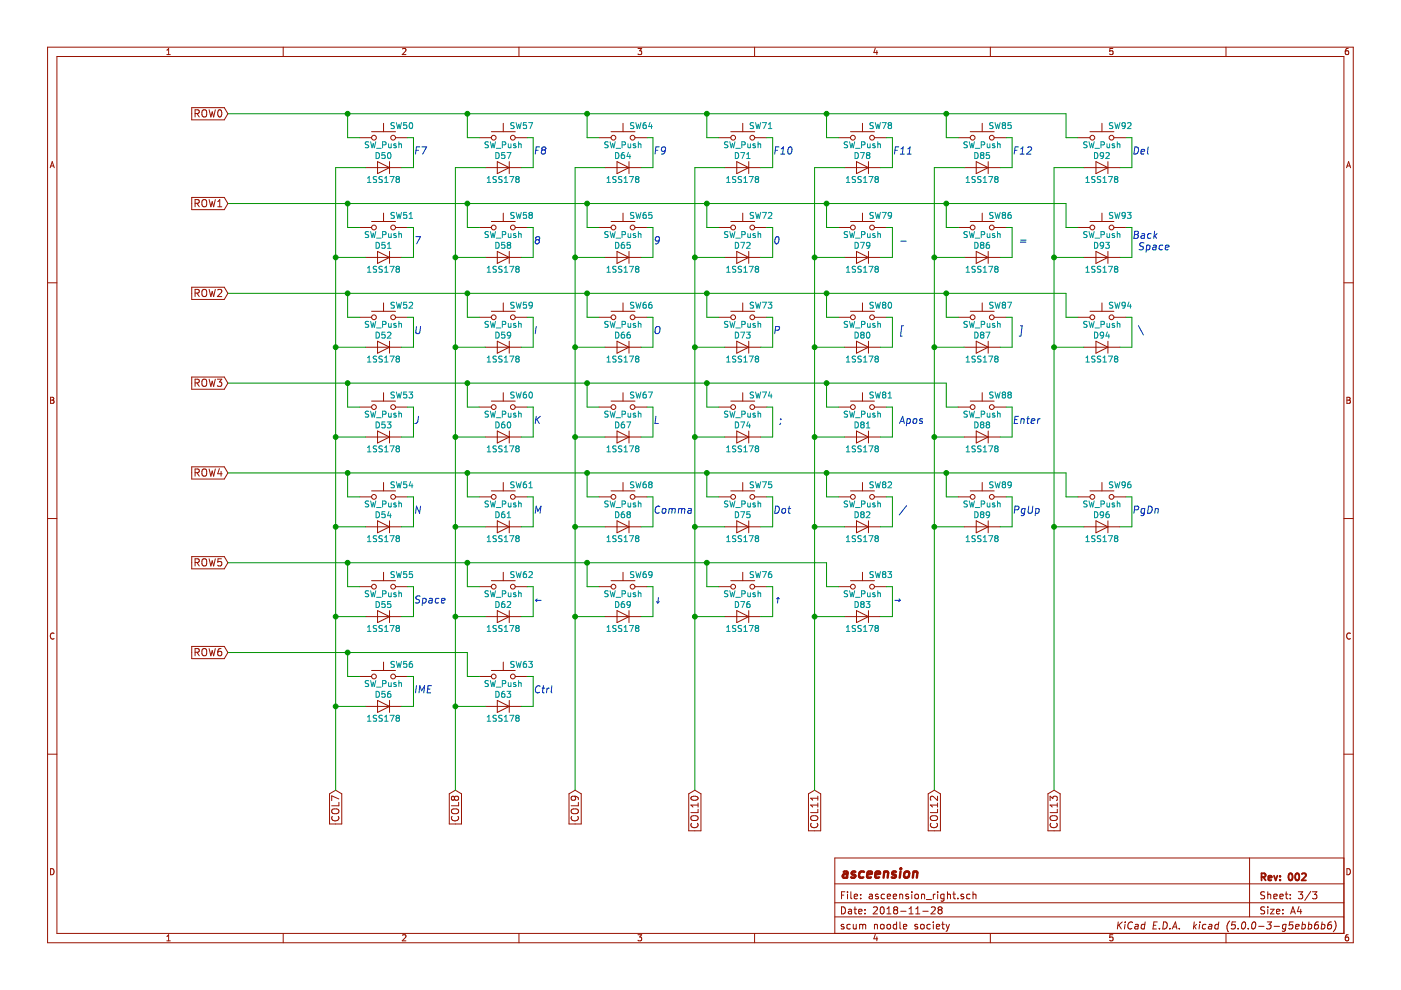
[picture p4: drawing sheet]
EESchema Schematic File Version 4
LIBS:asceension-cache
EELAYER 26 0
EELAYER END
$Descr A4 11693 8268
encoding utf-8
Sheet 3 3
Title "asceension"
Date "2018-11-28"
Rev "002"
Comp "scum noodle society"
Comment1 ""
Comment2 ""
Comment3 ""
Comment4 ""
$EndDescr
$Comp
L mylib:1SS178 D50
U 1 1
P 3200 1400
F 0 "D50" H 3200 1500 50  0000 C CNN
F 1 "1SS178" H 3200 1300 50  0000 C CNN
F 2 "Diodes_THT:D_T-1_P5.08mm_Horizontal" H 3200 1225 50  0001 C CNN
F 3 "" H 3200 1400 50  0001 C CNN
	1    3200 1400
	-1   0    0    -1  
$EndComp
$Comp
L asceension-rescue:SW_Push SW50
U 1 1
P 3200 1150
F 0 "SW50" H 3250 1250 50  0000 L CNN
F 1 "SW_Push" H 3200 1090 50  0000 C CNN
F 2 "keyboard:CHERRY_PLATE_100H" H 3200 1350 50  0001 C CNN
F 3 "" H 3200 1350 50  0001 C CNN
	1    3200 1150
	1    0    0    -1  
$EndComp
$Comp
L mylib:1SS178 D51
U 1 1
P 3200 2150
F 0 "D51" H 3200 2250 50  0000 C CNN
F 1 "1SS178" H 3200 2050 50  0000 C CNN
F 2 "Diodes_THT:D_T-1_P5.08mm_Horizontal" H 3200 1975 50  0001 C CNN
F 3 "" H 3200 2150 50  0001 C CNN
	1    3200 2150
	-1   0    0    -1  
$EndComp
$Comp
L asceension-rescue:SW_Push SW51
U 1 1
P 3200 1900
F 0 "SW51" H 3250 2000 50  0000 L CNN
F 1 "SW_Push" H 3200 1840 50  0000 C CNN
F 2 "keyboard:CHERRY_PLATE_100H" H 3200 2100 50  0001 C CNN
F 3 "" H 3200 2100 50  0001 C CNN
	1    3200 1900
	1    0    0    -1  
$EndComp
$Comp
L mylib:1SS178 D52
U 1 1
P 3200 2900
F 0 "D52" H 3200 3000 50  0000 C CNN
F 1 "1SS178" H 3200 2800 50  0000 C CNN
F 2 "Diodes_THT:D_T-1_P5.08mm_Horizontal" H 3200 2725 50  0001 C CNN
F 3 "" H 3200 2900 50  0001 C CNN
	1    3200 2900
	-1   0    0    -1  
$EndComp
$Comp
L asceension-rescue:SW_Push SW52
U 1 1
P 3200 2650
F 0 "SW52" H 3250 2750 50  0000 L CNN
F 1 "SW_Push" H 3200 2590 50  0000 C CNN
F 2 "keyboard:CHERRY_PLATE_100H" H 3200 2850 50  0001 C CNN
F 3 "" H 3200 2850 50  0001 C CNN
	1    3200 2650
	1    0    0    -1  
$EndComp
$Comp
L mylib:1SS178 D53
U 1 1
P 3200 3650
F 0 "D53" H 3200 3750 50  0000 C CNN
F 1 "1SS178" H 3200 3550 50  0000 C CNN
F 2 "Diodes_THT:D_T-1_P5.08mm_Horizontal" H 3200 3475 50  0001 C CNN
F 3 "" H 3200 3650 50  0001 C CNN
	1    3200 3650
	-1   0    0    -1  
$EndComp
$Comp
L asceension-rescue:SW_Push SW53
U 1 1
P 3200 3400
F 0 "SW53" H 3250 3500 50  0000 L CNN
F 1 "SW_Push" H 3200 3340 50  0000 C CNN
F 2 "keyboard:CHERRY_PLATE_100H" H 3200 3600 50  0001 C CNN
F 3 "" H 3200 3600 50  0001 C CNN
	1    3200 3400
	1    0    0    -1  
$EndComp
$Comp
L mylib:1SS178 D54
U 1 1
P 3200 4400
F 0 "D54" H 3200 4500 50  0000 C CNN
F 1 "1SS178" H 3200 4300 50  0000 C CNN
F 2 "Diodes_THT:D_T-1_P5.08mm_Horizontal" H 3200 4225 50  0001 C CNN
F 3 "" H 3200 4400 50  0001 C CNN
	1    3200 4400
	-1   0    0    -1  
$EndComp
$Comp
L asceension-rescue:SW_Push SW54
U 1 1
P 3200 4150
F 0 "SW54" H 3250 4250 50  0000 L CNN
F 1 "SW_Push" H 3200 4090 50  0000 C CNN
F 2 "keyboard:CHERRY_PLATE_100H" H 3200 4350 50  0001 C CNN
F 3 "" H 3200 4350 50  0001 C CNN
	1    3200 4150
	1    0    0    -1  
$EndComp
$Comp
L mylib:1SS178 D55
U 1 1
P 3200 5150
F 0 "D55" H 3200 5250 50  0000 C CNN
F 1 "1SS178" H 3200 5050 50  0000 C CNN
F 2 "Diodes_THT:D_T-1_P5.08mm_Horizontal" H 3200 4975 50  0001 C CNN
F 3 "" H 3200 5150 50  0001 C CNN
	1    3200 5150
	-1   0    0    -1  
$EndComp
$Comp
L asceension-rescue:SW_Push SW55
U 1 1
P 3200 4900
F 0 "SW55" H 3250 5000 50  0000 L CNN
F 1 "SW_Push" H 3200 4840 50  0000 C CNN
F 2 "keyboard:CHERRY_PLATE_100H" H 3200 5100 50  0001 C CNN
F 3 "" H 3200 5100 50  0001 C CNN
	1    3200 4900
	1    0    0    -1  
$EndComp
$Comp
L mylib:1SS178 D57
U 1 1
P 4200 1400
F 0 "D57" H 4200 1500 50  0000 C CNN
F 1 "1SS178" H 4200 1300 50  0000 C CNN
F 2 "Diodes_THT:D_T-1_P5.08mm_Horizontal" H 4200 1225 50  0001 C CNN
F 3 "" H 4200 1400 50  0001 C CNN
	1    4200 1400
	-1   0    0    -1  
$EndComp
$Comp
L asceension-rescue:SW_Push SW57
U 1 1
P 4200 1150
F 0 "SW57" H 4250 1250 50  0000 L CNN
F 1 "SW_Push" H 4200 1090 50  0000 C CNN
F 2 "keyboard:CHERRY_PLATE_100H" H 4200 1350 50  0001 C CNN
F 3 "" H 4200 1350 50  0001 C CNN
	1    4200 1150
	1    0    0    -1  
$EndComp
$Comp
L mylib:1SS178 D58
U 1 1
P 4200 2150
F 0 "D58" H 4200 2250 50  0000 C CNN
F 1 "1SS178" H 4200 2050 50  0000 C CNN
F 2 "Diodes_THT:D_T-1_P5.08mm_Horizontal" H 4200 1975 50  0001 C CNN
F 3 "" H 4200 2150 50  0001 C CNN
	1    4200 2150
	-1   0    0    -1  
$EndComp
$Comp
L asceension-rescue:SW_Push SW58
U 1 1
P 4200 1900
F 0 "SW58" H 4250 2000 50  0000 L CNN
F 1 "SW_Push" H 4200 1840 50  0000 C CNN
F 2 "keyboard:CHERRY_PLATE_100H" H 4200 2100 50  0001 C CNN
F 3 "" H 4200 2100 50  0001 C CNN
	1    4200 1900
	1    0    0    -1  
$EndComp
$Comp
L mylib:1SS178 D59
U 1 1
P 4200 2900
F 0 "D59" H 4200 3000 50  0000 C CNN
F 1 "1SS178" H 4200 2800 50  0000 C CNN
F 2 "Diodes_THT:D_T-1_P5.08mm_Horizontal" H 4200 2725 50  0001 C CNN
F 3 "" H 4200 2900 50  0001 C CNN
	1    4200 2900
	-1   0    0    -1  
$EndComp
$Comp
L asceension-rescue:SW_Push SW59
U 1 1
P 4200 2650
F 0 "SW59" H 4250 2750 50  0000 L CNN
F 1 "SW_Push" H 4200 2590 50  0000 C CNN
F 2 "keyboard:CHERRY_PLATE_100H" H 4200 2850 50  0001 C CNN
F 3 "" H 4200 2850 50  0001 C CNN
	1    4200 2650
	1    0    0    -1  
$EndComp
$Comp
L mylib:1SS178 D60
U 1 1
P 4200 3650
F 0 "D60" H 4200 3750 50  0000 C CNN
F 1 "1SS178" H 4200 3550 50  0000 C CNN
F 2 "Diodes_THT:D_T-1_P5.08mm_Horizontal" H 4200 3475 50  0001 C CNN
F 3 "" H 4200 3650 50  0001 C CNN
	1    4200 3650
	-1   0    0    -1  
$EndComp
$Comp
L asceension-rescue:SW_Push SW60
U 1 1
P 4200 3400
F 0 "SW60" H 4250 3500 50  0000 L CNN
F 1 "SW_Push" H 4200 3340 50  0000 C CNN
F 2 "keyboard:CHERRY_PLATE_100H" H 4200 3600 50  0001 C CNN
F 3 "" H 4200 3600 50  0001 C CNN
	1    4200 3400
	1    0    0    -1  
$EndComp
$Comp
L mylib:1SS178 D61
U 1 1
P 4200 4400
F 0 "D61" H 4200 4500 50  0000 C CNN
F 1 "1SS178" H 4200 4300 50  0000 C CNN
F 2 "Diodes_THT:D_T-1_P5.08mm_Horizontal" H 4200 4225 50  0001 C CNN
F 3 "" H 4200 4400 50  0001 C CNN
	1    4200 4400
	-1   0    0    -1  
$EndComp
$Comp
L asceension-rescue:SW_Push SW61
U 1 1
P 4200 4150
F 0 "SW61" H 4250 4250 50  0000 L CNN
F 1 "SW_Push" H 4200 4090 50  0000 C CNN
F 2 "keyboard:CHERRY_PLATE_100H" H 4200 4350 50  0001 C CNN
F 3 "" H 4200 4350 50  0001 C CNN
	1    4200 4150
	1    0    0    -1  
$EndComp
$Comp
L mylib:1SS178 D62
U 1 1
P 4200 5150
F 0 "D62" H 4200 5250 50  0000 C CNN
F 1 "1SS178" H 4200 5050 50  0000 C CNN
F 2 "Diodes_THT:D_T-1_P5.08mm_Horizontal" H 4200 4975 50  0001 C CNN
F 3 "" H 4200 5150 50  0001 C CNN
	1    4200 5150
	-1   0    0    -1  
$EndComp
$Comp
L asceension-rescue:SW_Push SW62
U 1 1
P 4200 4900
F 0 "SW62" H 4250 5000 50  0000 L CNN
F 1 "SW_Push" H 4200 4840 50  0000 C CNN
F 2 "keyboard:CHERRY_PLATE_100H" H 4200 5100 50  0001 C CNN
F 3 "" H 4200 5100 50  0001 C CNN
	1    4200 4900
	1    0    0    -1  
$EndComp
$Comp
L mylib:1SS178 D64
U 1 1
P 5200 1400
F 0 "D64" H 5200 1500 50  0000 C CNN
F 1 "1SS178" H 5200 1300 50  0000 C CNN
F 2 "Diodes_THT:D_T-1_P5.08mm_Horizontal" H 5200 1225 50  0001 C CNN
F 3 "" H 5200 1400 50  0001 C CNN
	1    5200 1400
	-1   0    0    -1  
$EndComp
$Comp
L asceension-rescue:SW_Push SW64
U 1 1
P 5200 1150
F 0 "SW64" H 5250 1250 50  0000 L CNN
F 1 "SW_Push" H 5200 1090 50  0000 C CNN
F 2 "keyboard:CHERRY_PLATE_100H" H 5200 1350 50  0001 C CNN
F 3 "" H 5200 1350 50  0001 C CNN
	1    5200 1150
	1    0    0    -1  
$EndComp
$Comp
L mylib:1SS178 D65
U 1 1
P 5200 2150
F 0 "D65" H 5200 2250 50  0000 C CNN
F 1 "1SS178" H 5200 2050 50  0000 C CNN
F 2 "Diodes_THT:D_T-1_P5.08mm_Horizontal" H 5200 1975 50  0001 C CNN
F 3 "" H 5200 2150 50  0001 C CNN
	1    5200 2150
	-1   0    0    -1  
$EndComp
$Comp
L asceension-rescue:SW_Push SW65
U 1 1
P 5200 1900
F 0 "SW65" H 5250 2000 50  0000 L CNN
F 1 "SW_Push" H 5200 1840 50  0000 C CNN
F 2 "keyboard:CHERRY_PLATE_100H" H 5200 2100 50  0001 C CNN
F 3 "" H 5200 2100 50  0001 C CNN
	1    5200 1900
	1    0    0    -1  
$EndComp
$Comp
L mylib:1SS178 D66
U 1 1
P 5200 2900
F 0 "D66" H 5200 3000 50  0000 C CNN
F 1 "1SS178" H 5200 2800 50  0000 C CNN
F 2 "Diodes_THT:D_T-1_P5.08mm_Horizontal" H 5200 2725 50  0001 C CNN
F 3 "" H 5200 2900 50  0001 C CNN
	1    5200 2900
	-1   0    0    -1  
$EndComp
$Comp
L asceension-rescue:SW_Push SW66
U 1 1
P 5200 2650
F 0 "SW66" H 5250 2750 50  0000 L CNN
F 1 "SW_Push" H 5200 2590 50  0000 C CNN
F 2 "keyboard:CHERRY_PLATE_100H" H 5200 2850 50  0001 C CNN
F 3 "" H 5200 2850 50  0001 C CNN
	1    5200 2650
	1    0    0    -1  
$EndComp
$Comp
L mylib:1SS178 D67
U 1 1
P 5200 3650
F 0 "D67" H 5200 3750 50  0000 C CNN
F 1 "1SS178" H 5200 3550 50  0000 C CNN
F 2 "Diodes_THT:D_T-1_P5.08mm_Horizontal" H 5200 3475 50  0001 C CNN
F 3 "" H 5200 3650 50  0001 C CNN
	1    5200 3650
	-1   0    0    -1  
$EndComp
$Comp
L asceension-rescue:SW_Push SW67
U 1 1
P 5200 3400
F 0 "SW67" H 5250 3500 50  0000 L CNN
F 1 "SW_Push" H 5200 3340 50  0000 C CNN
F 2 "keyboard:CHERRY_PLATE_100H" H 5200 3600 50  0001 C CNN
F 3 "" H 5200 3600 50  0001 C CNN
	1    5200 3400
	1    0    0    -1  
$EndComp
$Comp
L mylib:1SS178 D68
U 1 1
P 5200 4400
F 0 "D68" H 5200 4500 50  0000 C CNN
F 1 "1SS178" H 5200 4300 50  0000 C CNN
F 2 "Diodes_THT:D_T-1_P5.08mm_Horizontal" H 5200 4225 50  0001 C CNN
F 3 "" H 5200 4400 50  0001 C CNN
	1    5200 4400
	-1   0    0    -1  
$EndComp
$Comp
L asceension-rescue:SW_Push SW68
U 1 1
P 5200 4150
F 0 "SW68" H 5250 4250 50  0000 L CNN
F 1 "SW_Push" H 5200 4090 50  0000 C CNN
F 2 "keyboard:CHERRY_PLATE_100H" H 5200 4350 50  0001 C CNN
F 3 "" H 5200 4350 50  0001 C CNN
	1    5200 4150
	1    0    0    -1  
$EndComp
$Comp
L mylib:1SS178 D69
U 1 1
P 5200 5150
F 0 "D69" H 5200 5250 50  0000 C CNN
F 1 "1SS178" H 5200 5050 50  0000 C CNN
F 2 "Diodes_THT:D_T-1_P5.08mm_Horizontal" H 5200 4975 50  0001 C CNN
F 3 "" H 5200 5150 50  0001 C CNN
	1    5200 5150
	-1   0    0    -1  
$EndComp
$Comp
L asceension-rescue:SW_Push SW69
U 1 1
P 5200 4900
F 0 "SW69" H 5250 5000 50  0000 L CNN
F 1 "SW_Push" H 5200 4840 50  0000 C CNN
F 2 "keyboard:CHERRY_PLATE_100H" H 5200 5100 50  0001 C CNN
F 3 "" H 5200 5100 50  0001 C CNN
	1    5200 4900
	1    0    0    -1  
$EndComp
$Comp
L mylib:1SS178 D71
U 1 1
P 6200 1400
F 0 "D71" H 6200 1500 50  0000 C CNN
F 1 "1SS178" H 6200 1300 50  0000 C CNN
F 2 "Diodes_THT:D_T-1_P5.08mm_Horizontal" H 6200 1225 50  0001 C CNN
F 3 "" H 6200 1400 50  0001 C CNN
	1    6200 1400
	-1   0    0    -1  
$EndComp
$Comp
L asceension-rescue:SW_Push SW71
U 1 1
P 6200 1150
F 0 "SW71" H 6250 1250 50  0000 L CNN
F 1 "SW_Push" H 6200 1090 50  0000 C CNN
F 2 "keyboard:CHERRY_PLATE_100H" H 6200 1350 50  0001 C CNN
F 3 "" H 6200 1350 50  0001 C CNN
	1    6200 1150
	1    0    0    -1  
$EndComp
$Comp
L mylib:1SS178 D72
U 1 1
P 6200 2150
F 0 "D72" H 6200 2250 50  0000 C CNN
F 1 "1SS178" H 6200 2050 50  0000 C CNN
F 2 "Diodes_THT:D_T-1_P5.08mm_Horizontal" H 6200 1975 50  0001 C CNN
F 3 "" H 6200 2150 50  0001 C CNN
	1    6200 2150
	-1   0    0    -1  
$EndComp
$Comp
L asceension-rescue:SW_Push SW72
U 1 1
P 6200 1900
F 0 "SW72" H 6250 2000 50  0000 L CNN
F 1 "SW_Push" H 6200 1840 50  0000 C CNN
F 2 "keyboard:CHERRY_PLATE_100H" H 6200 2100 50  0001 C CNN
F 3 "" H 6200 2100 50  0001 C CNN
	1    6200 1900
	1    0    0    -1  
$EndComp
$Comp
L mylib:1SS178 D73
U 1 1
P 6200 2900
F 0 "D73" H 6200 3000 50  0000 C CNN
F 1 "1SS178" H 6200 2800 50  0000 C CNN
F 2 "Diodes_THT:D_T-1_P5.08mm_Horizontal" H 6200 2725 50  0001 C CNN
F 3 "" H 6200 2900 50  0001 C CNN
	1    6200 2900
	-1   0    0    -1  
$EndComp
$Comp
L asceension-rescue:SW_Push SW73
U 1 1
P 6200 2650
F 0 "SW73" H 6250 2750 50  0000 L CNN
F 1 "SW_Push" H 6200 2590 50  0000 C CNN
F 2 "keyboard:CHERRY_PLATE_100H" H 6200 2850 50  0001 C CNN
F 3 "" H 6200 2850 50  0001 C CNN
	1    6200 2650
	1    0    0    -1  
$EndComp
$Comp
L mylib:1SS178 D74
U 1 1
P 6200 3650
F 0 "D74" H 6200 3750 50  0000 C CNN
F 1 "1SS178" H 6200 3550 50  0000 C CNN
F 2 "Diodes_THT:D_T-1_P5.08mm_Horizontal" H 6200 3475 50  0001 C CNN
F 3 "" H 6200 3650 50  0001 C CNN
	1    6200 3650
	-1   0    0    -1  
$EndComp
$Comp
L asceension-rescue:SW_Push SW74
U 1 1
P 6200 3400
F 0 "SW74" H 6250 3500 50  0000 L CNN
F 1 "SW_Push" H 6200 3340 50  0000 C CNN
F 2 "keyboard:CHERRY_PLATE_100H" H 6200 3600 50  0001 C CNN
F 3 "" H 6200 3600 50  0001 C CNN
	1    6200 3400
	1    0    0    -1  
$EndComp
$Comp
L mylib:1SS178 D75
U 1 1
P 6200 4400
F 0 "D75" H 6200 4500 50  0000 C CNN
F 1 "1SS178" H 6200 4300 50  0000 C CNN
F 2 "Diodes_THT:D_T-1_P5.08mm_Horizontal" H 6200 4225 50  0001 C CNN
F 3 "" H 6200 4400 50  0001 C CNN
	1    6200 4400
	-1   0    0    -1  
$EndComp
$Comp
L asceension-rescue:SW_Push SW75
U 1 1
P 6200 4150
F 0 "SW75" H 6250 4250 50  0000 L CNN
F 1 "SW_Push" H 6200 4090 50  0000 C CNN
F 2 "keyboard:CHERRY_PLATE_100H" H 6200 4350 50  0001 C CNN
F 3 "" H 6200 4350 50  0001 C CNN
	1    6200 4150
	1    0    0    -1  
$EndComp
$Comp
L mylib:1SS178 D76
U 1 1
P 6200 5150
F 0 "D76" H 6200 5250 50  0000 C CNN
F 1 "1SS178" H 6200 5050 50  0000 C CNN
F 2 "Diodes_THT:D_T-1_P5.08mm_Horizontal" H 6200 4975 50  0001 C CNN
F 3 "" H 6200 5150 50  0001 C CNN
	1    6200 5150
	-1   0    0    -1  
$EndComp
$Comp
L asceension-rescue:SW_Push SW76
U 1 1
P 6200 4900
F 0 "SW76" H 6250 5000 50  0000 L CNN
F 1 "SW_Push" H 6200 4840 50  0000 C CNN
F 2 "keyboard:CHERRY_PLATE_100H" H 6200 5100 50  0001 C CNN
F 3 "" H 6200 5100 50  0001 C CNN
	1    6200 4900
	1    0    0    -1  
$EndComp
$Comp
L mylib:1SS178 D78
U 1 1
P 7200 1400
F 0 "D78" H 7200 1500 50  0000 C CNN
F 1 "1SS178" H 7200 1300 50  0000 C CNN
F 2 "Diodes_THT:D_T-1_P5.08mm_Horizontal" H 7200 1225 50  0001 C CNN
F 3 "" H 7200 1400 50  0001 C CNN
	1    7200 1400
	-1   0    0    -1  
$EndComp
$Comp
L asceension-rescue:SW_Push SW78
U 1 1
P 7200 1150
F 0 "SW78" H 7250 1250 50  0000 L CNN
F 1 "SW_Push" H 7200 1090 50  0000 C CNN
F 2 "keyboard:CHERRY_PLATE_100H" H 7200 1350 50  0001 C CNN
F 3 "" H 7200 1350 50  0001 C CNN
	1    7200 1150
	1    0    0    -1  
$EndComp
$Comp
L mylib:1SS178 D79
U 1 1
P 7200 2150
F 0 "D79" H 7200 2250 50  0000 C CNN
F 1 "1SS178" H 7200 2050 50  0000 C CNN
F 2 "Diodes_THT:D_T-1_P5.08mm_Horizontal" H 7200 1975 50  0001 C CNN
F 3 "" H 7200 2150 50  0001 C CNN
	1    7200 2150
	-1   0    0    -1  
$EndComp
$Comp
L asceension-rescue:SW_Push SW79
U 1 1
P 7200 1900
F 0 "SW79" H 7250 2000 50  0000 L CNN
F 1 "SW_Push" H 7200 1840 50  0000 C CNN
F 2 "keyboard:CHERRY_PLATE_100H" H 7200 2100 50  0001 C CNN
F 3 "" H 7200 2100 50  0001 C CNN
	1    7200 1900
	1    0    0    -1  
$EndComp
$Comp
L mylib:1SS178 D80
U 1 1
P 7200 2900
F 0 "D80" H 7200 3000 50  0000 C CNN
F 1 "1SS178" H 7200 2800 50  0000 C CNN
F 2 "Diodes_THT:D_T-1_P5.08mm_Horizontal" H 7200 2725 50  0001 C CNN
F 3 "" H 7200 2900 50  0001 C CNN
	1    7200 2900
	-1   0    0    -1  
$EndComp
$Comp
L asceension-rescue:SW_Push SW80
U 1 1
P 7200 2650
F 0 "SW80" H 7250 2750 50  0000 L CNN
F 1 "SW_Push" H 7200 2590 50  0000 C CNN
F 2 "keyboard:CHERRY_PLATE_100H" H 7200 2850 50  0001 C CNN
F 3 "" H 7200 2850 50  0001 C CNN
	1    7200 2650
	1    0    0    -1  
$EndComp
$Comp
L mylib:1SS178 D81
U 1 1
P 7200 3650
F 0 "D81" H 7200 3750 50  0000 C CNN
F 1 "1SS178" H 7200 3550 50  0000 C CNN
F 2 "Diodes_THT:D_T-1_P5.08mm_Horizontal" H 7200 3475 50  0001 C CNN
F 3 "" H 7200 3650 50  0001 C CNN
	1    7200 3650
	-1   0    0    -1  
$EndComp
$Comp
L asceension-rescue:SW_Push SW81
U 1 1
P 7200 3400
F 0 "SW81" H 7250 3500 50  0000 L CNN
F 1 "SW_Push" H 7200 3340 50  0000 C CNN
F 2 "keyboard:CHERRY_PLATE_100H" H 7200 3600 50  0001 C CNN
F 3 "" H 7200 3600 50  0001 C CNN
	1    7200 3400
	1    0    0    -1  
$EndComp
$Comp
L mylib:1SS178 D82
U 1 1
P 7200 4400
F 0 "D82" H 7200 4500 50  0000 C CNN
F 1 "1SS178" H 7200 4300 50  0000 C CNN
F 2 "Diodes_THT:D_T-1_P5.08mm_Horizontal" H 7200 4225 50  0001 C CNN
F 3 "" H 7200 4400 50  0001 C CNN
	1    7200 4400
	-1   0    0    -1  
$EndComp
$Comp
L asceension-rescue:SW_Push SW82
U 1 1
P 7200 4150
F 0 "SW82" H 7250 4250 50  0000 L CNN
F 1 "SW_Push" H 7200 4090 50  0000 C CNN
F 2 "keyboard:CHERRY_PLATE_100H" H 7200 4350 50  0001 C CNN
F 3 "" H 7200 4350 50  0001 C CNN
	1    7200 4150
	1    0    0    -1  
$EndComp
$Comp
L mylib:1SS178 D83
U 1 1
P 7200 5150
F 0 "D83" H 7200 5250 50  0000 C CNN
F 1 "1SS178" H 7200 5050 50  0000 C CNN
F 2 "Diodes_THT:D_T-1_P5.08mm_Horizontal" H 7200 4975 50  0001 C CNN
F 3 "" H 7200 5150 50  0001 C CNN
	1    7200 5150
	-1   0    0    -1  
$EndComp
$Comp
L asceension-rescue:SW_Push SW83
U 1 1
P 7200 4900
F 0 "SW83" H 7250 5000 50  0000 L CNN
F 1 "SW_Push" H 7200 4840 50  0000 C CNN
F 2 "keyboard:CHERRY_PLATE_100H" H 7200 5100 50  0001 C CNN
F 3 "" H 7200 5100 50  0001 C CNN
	1    7200 4900
	1    0    0    -1  
$EndComp
$Comp
L mylib:1SS178 D85
U 1 1
P 8200 1400
F 0 "D85" H 8200 1500 50  0000 C CNN
F 1 "1SS178" H 8200 1300 50  0000 C CNN
F 2 "Diodes_THT:D_T-1_P5.08mm_Horizontal" H 8200 1225 50  0001 C CNN
F 3 "" H 8200 1400 50  0001 C CNN
	1    8200 1400
	-1   0    0    -1  
$EndComp
$Comp
L asceension-rescue:SW_Push SW85
U 1 1
P 8200 1150
F 0 "SW85" H 8250 1250 50  0000 L CNN
F 1 "SW_Push" H 8200 1090 50  0000 C CNN
F 2 "keyboard:CHERRY_PLATE_100H" H 8200 1350 50  0001 C CNN
F 3 "" H 8200 1350 50  0001 C CNN
	1    8200 1150
	1    0    0    -1  
$EndComp
$Comp
L mylib:1SS178 D86
U 1 1
P 8200 2150
F 0 "D86" H 8200 2250 50  0000 C CNN
F 1 "1SS178" H 8200 2050 50  0000 C CNN
F 2 "Diodes_THT:D_T-1_P5.08mm_Horizontal" H 8200 1975 50  0001 C CNN
F 3 "" H 8200 2150 50  0001 C CNN
	1    8200 2150
	-1   0    0    -1  
$EndComp
$Comp
L asceension-rescue:SW_Push SW86
U 1 1
P 8200 1900
F 0 "SW86" H 8250 2000 50  0000 L CNN
F 1 "SW_Push" H 8200 1840 50  0000 C CNN
F 2 "keyboard:CHERRY_PLATE_100H" H 8200 2100 50  0001 C CNN
F 3 "" H 8200 2100 50  0001 C CNN
	1    8200 1900
	1    0    0    -1  
$EndComp
$Comp
L mylib:1SS178 D87
U 1 1
P 8200 2900
F 0 "D87" H 8200 3000 50  0000 C CNN
F 1 "1SS178" H 8200 2800 50  0000 C CNN
F 2 "Diodes_THT:D_T-1_P5.08mm_Horizontal" H 8200 2725 50  0001 C CNN
F 3 "" H 8200 2900 50  0001 C CNN
	1    8200 2900
	-1   0    0    -1  
$EndComp
$Comp
L asceension-rescue:SW_Push SW87
U 1 1
P 8200 2650
F 0 "SW87" H 8250 2750 50  0000 L CNN
F 1 "SW_Push" H 8200 2590 50  0000 C CNN
F 2 "keyboard:CHERRY_PLATE_100H" H 8200 2850 50  0001 C CNN
F 3 "" H 8200 2850 50  0001 C CNN
	1    8200 2650
	1    0    0    -1  
$EndComp
$Comp
L mylib:1SS178 D88
U 1 1
P 8200 3650
F 0 "D88" H 8200 3750 50  0000 C CNN
F 1 "1SS178" H 8200 3550 50  0000 C CNN
F 2 "Diodes_THT:D_T-1_P5.08mm_Horizontal" H 8200 3475 50  0001 C CNN
F 3 "" H 8200 3650 50  0001 C CNN
	1    8200 3650
	-1   0    0    -1  
$EndComp
$Comp
L asceension-rescue:SW_Push SW88
U 1 1
P 8200 3400
F 0 "SW88" H 8250 3500 50  0000 L CNN
F 1 "SW_Push" H 8200 3340 50  0000 C CNN
F 2 "keyboard:CHERRY_PLATE_100H" H 8200 3600 50  0001 C CNN
F 3 "" H 8200 3600 50  0001 C CNN
	1    8200 3400
	1    0    0    -1  
$EndComp
$Comp
L mylib:1SS178 D89
U 1 1
P 8200 4400
F 0 "D89" H 8200 4500 50  0000 C CNN
F 1 "1SS178" H 8200 4300 50  0000 C CNN
F 2 "Diodes_THT:D_T-1_P5.08mm_Horizontal" H 8200 4225 50  0001 C CNN
F 3 "" H 8200 4400 50  0001 C CNN
	1    8200 4400
	-1   0    0    -1  
$EndComp
$Comp
L asceension-rescue:SW_Push SW89
U 1 1
P 8200 4150
F 0 "SW89" H 8250 4250 50  0000 L CNN
F 1 "SW_Push" H 8200 4090 50  0000 C CNN
F 2 "keyboard:CHERRY_PLATE_100H" H 8200 4350 50  0001 C CNN
F 3 "" H 8200 4350 50  0001 C CNN
	1    8200 4150
	1    0    0    -1  
$EndComp
$Comp
L mylib:1SS178 D92
U 1 1
P 9200 1400
F 0 "D92" H 9200 1500 50  0000 C CNN
F 1 "1SS178" H 9200 1300 50  0000 C CNN
F 2 "Diodes_THT:D_T-1_P5.08mm_Horizontal" H 9200 1225 50  0001 C CNN
F 3 "" H 9200 1400 50  0001 C CNN
	1    9200 1400
	-1   0    0    -1  
$EndComp
$Comp
L asceension-rescue:SW_Push SW92
U 1 1
P 9200 1150
F 0 "SW92" H 9250 1250 50  0000 L CNN
F 1 "SW_Push" H 9200 1090 50  0000 C CNN
F 2 "keyboard:CHERRY_PLATE_100H" H 9200 1350 50  0001 C CNN
F 3 "" H 9200 1350 50  0001 C CNN
	1    9200 1150
	1    0    0    -1  
$EndComp
$Comp
L mylib:1SS178 D93
U 1 1
P 9200 2150
F 0 "D93" H 9200 2250 50  0000 C CNN
F 1 "1SS178" H 9200 2050 50  0000 C CNN
F 2 "Diodes_THT:D_T-1_P5.08mm_Horizontal" H 9200 1975 50  0001 C CNN
F 3 "" H 9200 2150 50  0001 C CNN
	1    9200 2150
	-1   0    0    -1  
$EndComp
$Comp
L asceension-rescue:SW_Push SW93
U 1 1
P 9200 1900
F 0 "SW93" H 9250 2000 50  0000 L CNN
F 1 "SW_Push" H 9200 1840 50  0000 C CNN
F 2 "keyboard:CHERRY_PLATE_100H" H 9200 2100 50  0001 C CNN
F 3 "" H 9200 2100 50  0001 C CNN
	1    9200 1900
	1    0    0    -1  
$EndComp
$Comp
L mylib:1SS178 D94
U 1 1
P 9200 2900
F 0 "D94" H 9200 3000 50  0000 C CNN
F 1 "1SS178" H 9200 2800 50  0000 C CNN
F 2 "Diodes_THT:D_T-1_P5.08mm_Horizontal" H 9200 2725 50  0001 C CNN
F 3 "" H 9200 2900 50  0001 C CNN
	1    9200 2900
	-1   0    0    -1  
$EndComp
$Comp
L asceension-rescue:SW_Push SW94
U 1 1
P 9200 2650
F 0 "SW94" H 9250 2750 50  0000 L CNN
F 1 "SW_Push" H 9200 2590 50  0000 C CNN
F 2 "keyboard:CHERRY_PLATE_100H" H 9200 2850 50  0001 C CNN
F 3 "" H 9200 2850 50  0001 C CNN
	1    9200 2650
	1    0    0    -1  
$EndComp
$Comp
L mylib:1SS178 D96
U 1 1
P 9200 4400
F 0 "D96" H 9200 4500 50  0000 C CNN
F 1 "1SS178" H 9200 4300 50  0000 C CNN
F 2 "Diodes_THT:D_T-1_P5.08mm_Horizontal" H 9200 4225 50  0001 C CNN
F 3 "" H 9200 4400 50  0001 C CNN
	1    9200 4400
	-1   0    0    -1  
$EndComp
$Comp
L asceension-rescue:SW_Push SW96
U 1 1
P 9200 4150
F 0 "SW96" H 9250 4250 50  0000 L CNN
F 1 "SW_Push" H 9200 4090 50  0000 C CNN
F 2 "keyboard:CHERRY_PLATE_100H" H 9200 4350 50  0001 C CNN
F 3 "" H 9200 4350 50  0001 C CNN
	1    9200 4150
	1    0    0    -1  
$EndComp
Wire Wire Line
	3000 1150 2900 1150
Wire Wire Line
	3400 1150 3450 1150
Wire Wire Line
	3450 1150 3450 1400
Wire Wire Line
	3450 1400 3350 1400
Wire Wire Line
	3050 1400 2800 1400
Wire Wire Line
	3400 1900 3450 1900
Wire Wire Line
	3450 1900 3450 2150
Wire Wire Line
	3450 2150 3350 2150
Wire Wire Line
	3400 2650 3450 2650
Wire Wire Line
	3450 2650 3450 2900
Wire Wire Line
	3450 2900 3350 2900
Wire Wire Line
	3400 3400 3450 3400
Wire Wire Line
	3450 3400 3450 3650
Wire Wire Line
	3450 3650 3350 3650
Wire Wire Line
	3400 4150 3450 4150
Wire Wire Line
	3450 4150 3450 4400
Wire Wire Line
	3450 4400 3350 4400
Wire Wire Line
	3400 4900 3450 4900
Wire Wire Line
	3450 4900 3450 5150
Wire Wire Line
	3450 5150 3350 5150
Wire Wire Line
	3000 3400 2900 3400
Wire Wire Line
	3000 4150 2900 4150
Wire Wire Line
	2800 2900 3050 2900
Connection ~ 2800 2900
Wire Wire Line
	2800 3650 3050 3650
Connection ~ 2800 3650
Wire Wire Line
	2800 4400 3050 4400
Connection ~ 2800 4400
Wire Wire Line
	2800 5150 3050 5150
Connection ~ 2800 5150
Wire Wire Line
	3000 2650 2900 2650
Wire Wire Line
	3000 1900 2900 1900
Wire Wire Line
	2800 2150 3050 2150
Connection ~ 2800 2150
Wire Wire Line
	2900 4900 3000 4900
Wire Wire Line
	4000 1150 3900 1150
Wire Wire Line
	4400 1150 4450 1150
Wire Wire Line
	4450 1150 4450 1400
Wire Wire Line
	4450 1400 4350 1400
Wire Wire Line
	4050 1400 3800 1400
Wire Wire Line
	4400 1900 4450 1900
Wire Wire Line
	4450 1900 4450 2150
Wire Wire Line
	4450 2150 4350 2150
Wire Wire Line
	4400 2650 4450 2650
Wire Wire Line
	4450 2650 4450 2900
Wire Wire Line
	4450 2900 4350 2900
Wire Wire Line
	4400 3400 4450 3400
Wire Wire Line
	4450 3400 4450 3650
Wire Wire Line
	4450 3650 4350 3650
Wire Wire Line
	4400 4150 4450 4150
Wire Wire Line
	4450 4150 4450 4400
Wire Wire Line
	4450 4400 4350 4400
Wire Wire Line
	4400 4900 4450 4900
Wire Wire Line
	4450 4900 4450 5150
Wire Wire Line
	4450 5150 4350 5150
Wire Wire Line
	4000 3400 3900 3400
Wire Wire Line
	4000 4150 3900 4150
Wire Wire Line
	3800 2900 4050 2900
Connection ~ 3800 2900
Wire Wire Line
	3800 3650 4050 3650
Connection ~ 3800 3650
Wire Wire Line
	3800 4400 4050 4400
Connection ~ 3800 4400
Wire Wire Line
	3800 5150 4050 5150
Connection ~ 3800 5150
Wire Wire Line
	4000 2650 3900 2650
Wire Wire Line
	4000 1900 3900 1900
Wire Wire Line
	3800 2150 4050 2150
Connection ~ 3800 2150
Wire Wire Line
	3900 4900 4000 4900
Wire Wire Line
	5000 1150 4900 1150
Wire Wire Line
	5400 1150 5450 1150
Wire Wire Line
	5450 1150 5450 1400
Wire Wire Line
	5450 1400 5350 1400
Wire Wire Line
	5050 1400 4800 1400
Wire Wire Line
	5400 1900 5450 1900
Wire Wire Line
	5450 1900 5450 2150
Wire Wire Line
	5450 2150 5350 2150
Wire Wire Line
	5400 2650 5450 2650
Wire Wire Line
	5450 2650 5450 2900
Wire Wire Line
	5450 2900 5350 2900
Wire Wire Line
	5400 3400 5450 3400
Wire Wire Line
	5450 3400 5450 3650
Wire Wire Line
	5450 3650 5350 3650
Wire Wire Line
	5400 4150 5450 4150
Wire Wire Line
	5450 4150 5450 4400
Wire Wire Line
	5450 4400 5350 4400
Wire Wire Line
	5400 4900 5450 4900
Wire Wire Line
	5450 4900 5450 5150
Wire Wire Line
	5450 5150 5350 5150
Wire Wire Line
	5000 3400 4900 3400
Wire Wire Line
	5000 4150 4900 4150
Wire Wire Line
	4800 2900 5050 2900
Connection ~ 4800 2900
Wire Wire Line
	4800 3650 5050 3650
Connection ~ 4800 3650
Wire Wire Line
	4800 4400 5050 4400
Connection ~ 4800 4400
Wire Wire Line
	4800 5150 5050 5150
Connection ~ 4800 5150
Wire Wire Line
	5000 2650 4900 2650
Wire Wire Line
	5000 1900 4900 1900
Wire Wire Line
	4800 2150 5050 2150
Connection ~ 4800 2150
Wire Wire Line
	4900 4900 5000 4900
Wire Wire Line
	6000 1150 5900 1150
Wire Wire Line
	6400 1150 6450 1150
Wire Wire Line
	6450 1150 6450 1400
Wire Wire Line
	6450 1400 6350 1400
Wire Wire Line
	6050 1400 5800 1400
Wire Wire Line
	6400 1900 6450 1900
Wire Wire Line
	6450 1900 6450 2150
Wire Wire Line
	6450 2150 6350 2150
Wire Wire Line
	6400 2650 6450 2650
Wire Wire Line
	6450 2650 6450 2900
Wire Wire Line
	6450 2900 6350 2900
Wire Wire Line
	6400 3400 6450 3400
Wire Wire Line
	6450 3400 6450 3650
Wire Wire Line
	6450 3650 6350 3650
Wire Wire Line
	6400 4150 6450 4150
Wire Wire Line
	6450 4150 6450 4400
Wire Wire Line
	6450 4400 6350 4400
Wire Wire Line
	6400 4900 6450 4900
Wire Wire Line
	6450 4900 6450 5150
Wire Wire Line
	6450 5150 6350 5150
Wire Wire Line
	6000 3400 5900 3400
Wire Wire Line
	6000 4150 5900 4150
Wire Wire Line
	5800 2900 6050 2900
Connection ~ 5800 2900
Wire Wire Line
	5800 3650 6050 3650
Connection ~ 5800 3650
Wire Wire Line
	5800 4400 6050 4400
Connection ~ 5800 4400
Wire Wire Line
	5800 5150 6050 5150
Connection ~ 5800 5150
Wire Wire Line
	6000 2650 5900 2650
Wire Wire Line
	6000 1900 5900 1900
Wire Wire Line
	5800 2150 6050 2150
Connection ~ 5800 2150
Wire Wire Line
	5900 4900 6000 4900
Wire Wire Line
	7000 1150 6900 1150
Wire Wire Line
	7400 1150 7450 1150
Wire Wire Line
	7450 1150 7450 1400
Wire Wire Line
	7450 1400 7350 1400
Wire Wire Line
	7050 1400 6800 1400
Wire Wire Line
	7400 1900 7450 1900
Wire Wire Line
	7450 1900 7450 2150
Wire Wire Line
	7450 2150 7350 2150
Wire Wire Line
	7400 2650 7450 2650
Wire Wire Line
	7450 2650 7450 2900
Wire Wire Line
	7450 2900 7350 2900
Wire Wire Line
	7400 3400 7450 3400
Wire Wire Line
	7450 3400 7450 3650
Wire Wire Line
	7450 3650 7350 3650
Wire Wire Line
	7400 4150 7450 4150
Wire Wire Line
	7450 4150 7450 4400
Wire Wire Line
	7450 4400 7350 4400
Wire Wire Line
	7400 4900 7450 4900
Wire Wire Line
	7450 4900 7450 5150
Wire Wire Line
	7450 5150 7350 5150
Wire Wire Line
	7000 3400 6900 3400
Wire Wire Line
	7000 4150 6900 4150
Wire Wire Line
	6800 2900 7050 2900
Connection ~ 6800 2900
Wire Wire Line
	6800 3650 7050 3650
Connection ~ 6800 3650
Wire Wire Line
	6800 4400 7050 4400
Connection ~ 6800 4400
Wire Wire Line
	6800 5150 7050 5150
Connection ~ 6800 5150
Wire Wire Line
	7000 2650 6900 2650
Wire Wire Line
	7000 1900 6900 1900
Wire Wire Line
	6800 2150 7050 2150
Connection ~ 6800 2150
Wire Wire Line
	6900 4900 7000 4900
Wire Wire Line
	8000 1150 7900 1150
Wire Wire Line
	8400 1150 8450 1150
Wire Wire Line
	8450 1150 8450 1400
Wire Wire Line
	8450 1400 8350 1400
Wire Wire Line
	8050 1400 7800 1400
Wire Wire Line
	8400 1900 8450 1900
Wire Wire Line
	8450 1900 8450 2150
Wire Wire Line
	8450 2150 8350 2150
Wire Wire Line
	8400 2650 8450 2650
Wire Wire Line
	8450 2650 8450 2900
Wire Wire Line
	8450 2900 8350 2900
Wire Wire Line
	8400 3400 8450 3400
Wire Wire Line
	8450 3400 8450 3650
Wire Wire Line
	8450 3650 8350 3650
Wire Wire Line
	8400 4150 8450 4150
Wire Wire Line
	8450 4150 8450 4400
Wire Wire Line
	8450 4400 8350 4400
Wire Wire Line
	8000 3400 7900 3400
Wire Wire Line
	8000 4150 7900 4150
Wire Wire Line
	7800 2900 8050 2900
Connection ~ 7800 2900
Wire Wire Line
	7800 3650 8050 3650
Connection ~ 7800 3650
Wire Wire Line
	7800 4400 8050 4400
Connection ~ 7800 4400
Wire Wire Line
	8000 2650 7900 2650
Wire Wire Line
	8000 1900 7900 1900
Wire Wire Line
	7800 2150 8050 2150
Connection ~ 7800 2150
Wire Wire Line
	9000 1150 8900 1150
Wire Wire Line
	9400 1150 9450 1150
Wire Wire Line
	9450 1150 9450 1400
Wire Wire Line
	9450 1400 9350 1400
Wire Wire Line
	9050 1400 8800 1400
Wire Wire Line
	9400 1900 9450 1900
Wire Wire Line
	9450 2150 9350 2150
Wire Wire Line
	9400 2650 9450 2650
Wire Wire Line
	9450 2650 9450 2900
Wire Wire Line
	9450 2900 9350 2900
Wire Wire Line
	9400 4150 9450 4150
Wire Wire Line
	9450 4150 9450 4400
Wire Wire Line
	9450 4400 9350 4400
Wire Wire Line
	9000 4150 8900 4150
Wire Wire Line
	8800 2900 9050 2900
Connection ~ 8800 2900
Wire Wire Line
	8800 4400 9050 4400
Connection ~ 8800 4400
Wire Wire Line
	9000 2650 8900 2650
Wire Wire Line
	9000 1900 8900 1900
Wire Wire Line
	8800 2150 9050 2150
Connection ~ 8800 2150
Wire Wire Line
	1900 950  2900 950 
Wire Wire Line
	8900 950  8900 1150
Wire Wire Line
	1900 1700 2900 1700
Wire Wire Line
	8900 1700 8900 1900
Wire Wire Line
	1900 2450 2900 2450
Wire Wire Line
	8900 2450 8900 2650
Wire Wire Line
	1900 3200 2900 3200
Wire Wire Line
	8900 4150 8900 3950
Wire Wire Line
	2900 1150 2900 950 
Connection ~ 2900 950 
Wire Wire Line
	2900 1900 2900 1700
Connection ~ 2900 1700
Wire Wire Line
	2900 2650 2900 2450
Connection ~ 2900 2450
Wire Wire Line
	2900 3400 2900 3200
Connection ~ 2900 3200
Wire Wire Line
	3900 3400 3900 3200
Connection ~ 3900 3200
Wire Wire Line
	3900 2650 3900 2450
Connection ~ 3900 2450
Wire Wire Line
	3900 1900 3900 1700
Connection ~ 3900 1700
Wire Wire Line
	3900 1150 3900 950 
Connection ~ 3900 950 
Wire Wire Line
	2900 4150 2900 3950
Connection ~ 2900 3950
Wire Wire Line
	3900 4150 3900 3950
Connection ~ 3900 3950
Wire Wire Line
	5900 3400 5900 3200
Connection ~ 5900 3200
Wire Wire Line
	4900 3400 4900 3200
Connection ~ 4900 3200
Wire Wire Line
	5900 4150 5900 3950
Connection ~ 5900 3950
Wire Wire Line
	5900 4700 5900 4900
Connection ~ 5900 4700
Wire Wire Line
	4900 4700 4900 4900
Connection ~ 4900 4700
Wire Wire Line
	3900 4700 3900 4900
Connection ~ 3900 4700
Wire Wire Line
	2900 4900 2900 4700
Connection ~ 2900 4700
Wire Wire Line
	6900 3400 6900 3200
Connection ~ 6900 3200
Wire Wire Line
	6900 2650 6900 2450
Connection ~ 6900 2450
Wire Wire Line
	5900 2650 5900 2450
Connection ~ 5900 2450
Wire Wire Line
	7900 2650 7900 2450
Connection ~ 7900 2450
Wire Wire Line
	7900 3200 7900 3400
Wire Wire Line
	7900 4150 7900 3950
Connection ~ 7900 3950
Wire Wire Line
	6900 4150 6900 3950
Connection ~ 6900 3950
Wire Wire Line
	6900 4700 6900 4900
Wire Wire Line
	5900 1900 5900 1700
Connection ~ 5900 1700
Wire Wire Line
	6900 1900 6900 1700
Connection ~ 6900 1700
Wire Wire Line
	7900 1900 7900 1700
Connection ~ 7900 1700
Wire Wire Line
	7900 1150 7900 950 
Connection ~ 7900 950 
Wire Wire Line
	6900 1150 6900 950 
Connection ~ 6900 950 
Wire Wire Line
	5900 1150 5900 950 
Connection ~ 5900 950 
Wire Wire Line
	4900 1150 4900 950 
Connection ~ 4900 950 
Wire Wire Line
	4900 1900 4900 1700
Connection ~ 4900 1700
Wire Wire Line
	4900 2650 4900 2450
Connection ~ 4900 2450
Wire Wire Line
	8900 3950 7900 3950
Wire Wire Line
	4900 4150 4900 3950
Connection ~ 4900 3950
Text GLabel 1900 950  0    60   Input ~ 0
ROW0
Text GLabel 1900 1700 0    60   Input ~ 0
ROW1
Text GLabel 1900 2450 0    60   Input ~ 0
ROW2
Text GLabel 1900 3200 0    60   Input ~ 0
ROW3
Text GLabel 1900 3950 0    60   Input ~ 0
ROW4
Text GLabel 1900 4700 0    60   Input ~ 0
ROW5
Text GLabel 2800 6600 3    60   Input ~ 0
COL7
Text GLabel 3800 6600 3    60   Input ~ 0
COL8
Text GLabel 4800 6600 3    60   Input ~ 0
COL9
Text GLabel 5800 6600 3    60   Input ~ 0
COL10
Text GLabel 6800 6600 3    60   Input ~ 0
COL11
Text GLabel 7800 6600 3    60   Input ~ 0
COL12
Text GLabel 8800 6600 3    60   Input ~ 0
COL13
$Comp
L mylib:1SS178 D56
U 1 1
P 3200 5900
F 0 "D56" H 3200 6000 50  0000 C CNN
F 1 "1SS178" H 3200 5800 50  0000 C CNN
F 2 "Diodes_THT:D_T-1_P5.08mm_Horizontal" H 3200 5725 50  0001 C CNN
F 3 "" H 3200 5900 50  0001 C CNN
	1    3200 5900
	-1   0    0    -1  
$EndComp
$Comp
L asceension-rescue:SW_Push SW56
U 1 1
P 3200 5650
F 0 "SW56" H 3250 5750 50  0000 L CNN
F 1 "SW_Push" H 3200 5590 50  0000 C CNN
F 2 "keyboard:CHERRY_PLATE_100H" H 3200 5850 50  0001 C CNN
F 3 "" H 3200 5850 50  0001 C CNN
	1    3200 5650
	1    0    0    -1  
$EndComp
$Comp
L mylib:1SS178 D63
U 1 1
P 4200 5900
F 0 "D63" H 4200 6000 50  0000 C CNN
F 1 "1SS178" H 4200 5800 50  0000 C CNN
F 2 "Diodes_THT:D_T-1_P5.08mm_Horizontal" H 4200 5725 50  0001 C CNN
F 3 "" H 4200 5900 50  0001 C CNN
	1    4200 5900
	-1   0    0    -1  
$EndComp
$Comp
L asceension-rescue:SW_Push SW63
U 1 1
P 4200 5650
F 0 "SW63" H 4250 5750 50  0000 L CNN
F 1 "SW_Push" H 4200 5590 50  0000 C CNN
F 2 "keyboard:CHERRY_PLATE_100H" H 4200 5850 50  0001 C CNN
F 3 "" H 4200 5850 50  0001 C CNN
	1    4200 5650
	1    0    0    -1  
$EndComp
Wire Wire Line
	3400 5650 3450 5650
Wire Wire Line
	3450 5650 3450 5900
Wire Wire Line
	3450 5900 3350 5900
Wire Wire Line
	2800 5900 3050 5900
Connection ~ 2800 5900
Wire Wire Line
	2900 5650 3000 5650
Wire Wire Line
	4400 5650 4450 5650
Wire Wire Line
	4450 5650 4450 5900
Wire Wire Line
	4450 5900 4350 5900
Wire Wire Line
	3800 5900 4050 5900
Connection ~ 3800 5900
Wire Wire Line
	3900 5650 4000 5650
Wire Wire Line
	1900 5450 2900 5450
Wire Wire Line
	3900 5450 3900 5650
Wire Wire Line
	2900 5650 2900 5450
Connection ~ 2900 5450
Text GLabel 1900 5450 0    60   Input ~ 0
ROW6
Wire Wire Line
	2800 1400 2800 2150
Wire Wire Line
	3800 1400 3800 2150
Wire Wire Line
	4800 1400 4800 2150
Wire Wire Line
	5800 1400 5800 2150
Wire Wire Line
	6800 1400 6800 2150
Wire Wire Line
	7800 1400 7800 2150
Wire Wire Line
	8800 1400 8800 2150
Text Notes 3450 5800 0    60   Italic 0
IME
Text Notes 4450 5800 0    60   Italic 0
Ctrl
Text Notes 3450 5050 0    60   Italic 0
Space
Text Notes 4450 5050 0    60   Italic 0
←
Text Notes 5450 5050 0    60   Italic 0
↓
Text Notes 6450 5050 0    60   Italic 0
↑
Text Notes 7450 5050 0    60   Italic 0
→
Text Notes 4450 3550 0    60   Italic 0
K
Text Notes 5450 3550 0    60   Italic 0
L
Text Notes 6450 3550 0    60   Italic 0
 ;
Text Notes 7500 3550 0    60   Italic 0
Apos
Text Notes 3450 2800 0    60   Italic 0
U
Text Notes 4450 2800 0    60   Italic 0
I
Text Notes 5450 2800 0    60   Italic 0
O
Text Notes 6450 2800 0    60   Italic 0
P
Text Notes 7500 2800 0    60   Italic 0
[
Text Notes 8500 2800 0    60   Italic 0
]
Text Notes 9500 2800 0    60   Italic 0
\
Text Notes 3450 2050 0    60   Italic 0
7
Text Notes 4450 2050 0    60   Italic 0
8
Text Notes 5450 2050 0    60   Italic 0
9
Text Notes 6450 2050 0    60   Italic 0
0
Text Notes 7500 2050 0    60   Italic 0
-
Text Notes 8500 2050 0    60   Italic 0
=
Text Notes 9450 2100 0    60   Italic 0
Back\n Space
Wire Wire Line
	9450 1900 9450 2150
Text Notes 9450 1300 0    60   Italic 0
Del
Text Notes 8450 1300 0    60   Italic 0
F12
Text Notes 7450 1300 0    60   Italic 0
F11
Text Notes 6450 1300 0    60   Italic 0
F10
Text Notes 5450 1300 0    60   Italic 0
F9
Text Notes 4450 1300 0    60   Italic 0
F8
Text Notes 3450 1300 0    60   Italic 0
F7
Text Notes 3450 3550 0    60   Italic 0
J
Text Notes 3450 4300 0    60   Italic 0
N
Text Notes 4450 4300 0    60   Italic 0
M
Text Notes 5450 4300 0    60   Italic 0
Comma
Text Notes 6450 4300 0    60   Italic 0
Dot
Text Notes 7500 4300 0    60   Italic 0
/
Text Notes 8450 4300 0    60   Italic 0
PgUp
Text Notes 9450 4300 0    60   Italic 0
PgDn
Text Notes 8450 3550 0    60   Italic 0
Enter
Wire Wire Line
	1900 4700 2900 4700
Wire Wire Line
	2800 2900 2800 3650
Wire Wire Line
	2800 3650 2800 4400
Wire Wire Line
	2800 4400 2800 5150
Wire Wire Line
	2800 5150 2800 5900
Wire Wire Line
	2800 2150 2800 2900
Wire Wire Line
	3800 2900 3800 3650
Wire Wire Line
	3800 3650 3800 4400
Wire Wire Line
	3800 4400 3800 5150
Wire Wire Line
	3800 5150 3800 5900
Wire Wire Line
	3800 2150 3800 2900
Wire Wire Line
	4800 2900 4800 3650
Wire Wire Line
	4800 3650 4800 4400
Wire Wire Line
	4800 4400 4800 5150
Wire Wire Line
	4800 5150 4800 6600
Wire Wire Line
	4800 2150 4800 2900
Wire Wire Line
	5800 2900 5800 3650
Wire Wire Line
	5800 3650 5800 4400
Wire Wire Line
	5800 4400 5800 5150
Wire Wire Line
	5800 5150 5800 6600
Wire Wire Line
	5800 2150 5800 2900
Wire Wire Line
	6800 2900 6800 3650
Wire Wire Line
	6800 3650 6800 4400
Wire Wire Line
	6800 4400 6800 5150
Wire Wire Line
	6800 5150 6800 6600
Wire Wire Line
	6800 2150 6800 2900
Wire Wire Line
	7800 2900 7800 3650
Wire Wire Line
	7800 3650 7800 4400
Wire Wire Line
	7800 4400 7800 6600
Wire Wire Line
	7800 2150 7800 2900
Wire Wire Line
	8800 2900 8800 4400
Wire Wire Line
	8800 4400 8800 6600
Wire Wire Line
	8800 2150 8800 2900
Wire Wire Line
	2900 950  3900 950 
Wire Wire Line
	2900 1700 3900 1700
Wire Wire Line
	2900 2450 3900 2450
Wire Wire Line
	2900 3200 3900 3200
Wire Wire Line
	3900 3200 4900 3200
Wire Wire Line
	3900 2450 4900 2450
Wire Wire Line
	3900 1700 4900 1700
Wire Wire Line
	3900 950  4900 950 
Wire Wire Line
	2900 3950 1900 3950
Wire Wire Line
	3900 3950 2900 3950
Wire Wire Line
	5900 3200 6900 3200
Wire Wire Line
	4900 3200 5900 3200
Wire Wire Line
	5900 3950 4900 3950
Wire Wire Line
	5900 4700 6900 4700
Wire Wire Line
	4900 4700 5900 4700
Wire Wire Line
	3900 4700 4900 4700
Wire Wire Line
	2900 4700 3900 4700
Wire Wire Line
	6900 3200 7900 3200
Wire Wire Line
	6900 2450 7900 2450
Wire Wire Line
	5900 2450 6900 2450
Wire Wire Line
	7900 2450 8900 2450
Wire Wire Line
	7900 3950 6900 3950
Wire Wire Line
	6900 3950 5900 3950
Wire Wire Line
	5900 1700 6900 1700
Wire Wire Line
	6900 1700 7900 1700
Wire Wire Line
	7900 1700 8900 1700
Wire Wire Line
	7900 950  8900 950 
Wire Wire Line
	6900 950  7900 950 
Wire Wire Line
	5900 950  6900 950 
Wire Wire Line
	4900 950  5900 950 
Wire Wire Line
	4900 1700 5900 1700
Wire Wire Line
	4900 2450 5900 2450
Wire Wire Line
	4900 3950 3900 3950
Wire Wire Line
	2800 5900 2800 6600
Wire Wire Line
	3800 5900 3800 6600
Wire Wire Line
	2900 5450 3900 5450
$EndSCHEMATC
